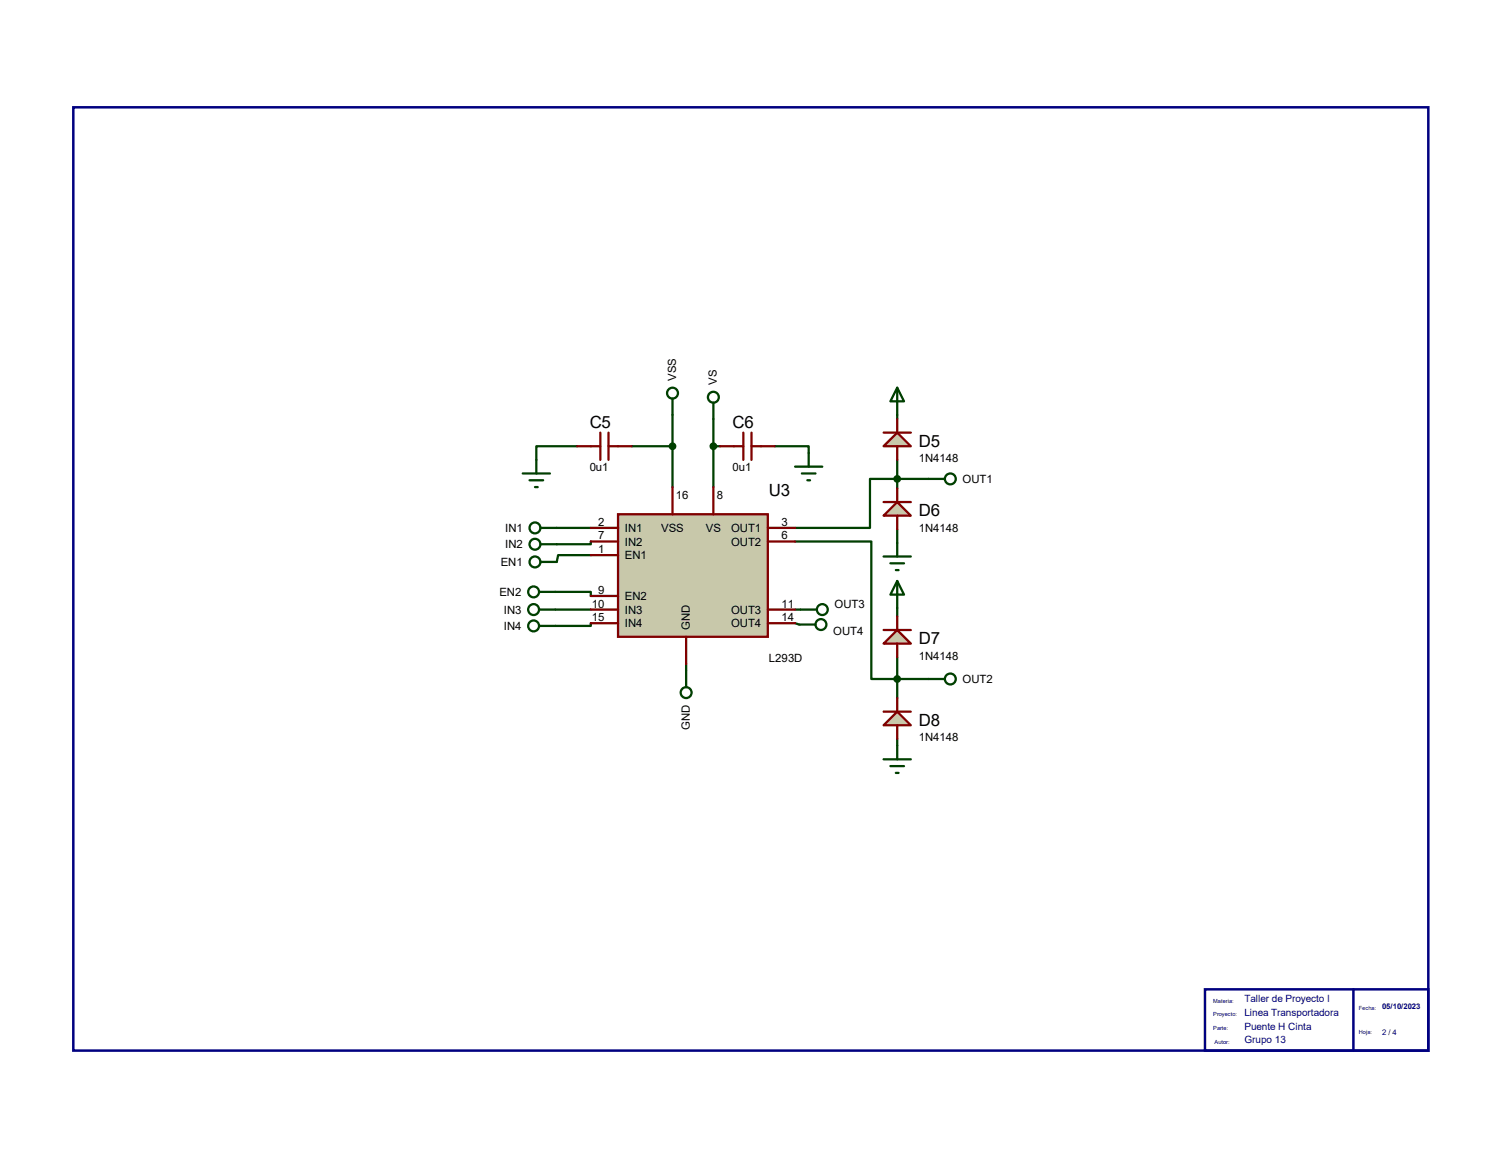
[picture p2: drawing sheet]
<svg xmlns="http://www.w3.org/2000/svg" width="279mm" height="216mm" viewBox="0 0 279 216" stroke-linecap="round" stroke-linejoin="round" font-family="sans-serif">
<g fill="none" stroke="#004000" stroke-width=".42">
<path d="M125.4 77.4v13.5M133.1 78.2v12.7M167.3 72.3l1.3 2.6h-2.5zM167.3 72.3v5.9M103.8 98.5h6.4M107.7 83.3h-7.7v2.5M117.8 83.3h7.6M133.1 83.3h1.2M144.5 83.3h6.3v1.2M167.3 85.8v5.3M167.3 98.8v5M173.2 89.4h-10.9v9.1h-14"/>
<path d="M103.6 110.4h6.6v.8M103.6 113.7h6.6M110.2 101v.6h-6.4M110.2 103.6h-6.1l-.3 1.3M110.2 116.3v.5h-6.6M148.3 101h14.2v25.7h10.7M148.3 113.7h1M148.3 116.3l.8 .2M164.8 103.8h5.1M166.1 105.1h2.5M167.1 106.4h.5M167.3 108.4l1.3 2.6h-2.5z"/>
<path d="M167.3 108.4v6.6M128 123.9v1.3M167.3 122.6v7.7M167.3 137.9v3.8M164.8 141.7h5.1M166.1 143h2.5M167.1 144.2h.5"/>
</g>
<path d="M115.3 96h27.9v22.8h-27.9z" fill="#c8c8aa" stroke="#800000" stroke-width=".42"/>
<g fill="none" stroke="#800000" stroke-width=".42">
<path d="M110.2 98.5h5.1M125.4 90.9v5.1M133.1 90.9v5.1M143.2 98.5h5.1M110.2 101h5.1M110.2 113.7h5.1M110.2 116.3h5.1M110.2 103.6h5.1M110.2 111.2h5.1M128 118.8v5.1M143.2 101h5.1M143.2 113.7h5.1"/>
<path d="M143.2 116.3h5.1"/>
</g>
<path d="M167.3 80.7l2.6 2.6h-5.1z" fill="#c8c8aa" stroke="#800000" stroke-width=".42"/>
<path d="M167.3 78.2v2.5M164.8 80.7h5.1M167.3 83.3v2.5" fill="none" stroke="#800000" stroke-width=".42"/>
<path d="M167.3 93.7l2.6 2.5h-5.1z" fill="#c8c8aa" stroke="#800000" stroke-width=".42"/>
<path d="M164.8 93.7h5.1M167.3 91.1v2.6M167.3 96.2v2.6" fill="none" stroke="#800000" stroke-width=".42"/>
<path d="M167.3 117.6l2.6 2.5h-5.1z" fill="#c8c8aa" stroke="#800000" stroke-width=".42"/>
<path d="M164.8 117.6h5.1M167.3 115v2.6M167.3 120.1v2.5" fill="none" stroke="#800000" stroke-width=".42"/>
<path d="M167.3 132.8l2.6 2.5h-5.1z" fill="#c8c8aa" stroke="#800000" stroke-width=".42"/>
<path d="M107.7 83.3h4.3M112 80.7v5.1M113.5 80.7v5.1M113.5 83.3h4.3M134.3 83.3h4.3M138.6 80.7v5.1M140.2 83.3h4.3M140.2 80.7v5.1M164.8 132.8h5.1M167.3 130.3v2.5M167.3 135.3v2.6" fill="none" stroke="#800000" stroke-width=".42"/>
<g fill="#004000" stroke="#004000" stroke-width=".42">
<circle cx="125.4" cy="83.3" r=".51"/>
<circle cx="133.1" cy="83.3" r=".51"/>
<circle cx="167.3" cy="89.4" r=".51"/>
<circle cx="167.3" cy="126.7" r=".51"/>
</g>
<g fill="none" stroke="#004000" stroke-width=".42">
<path d="M125.4 74.4v3M133.1 75.1v3.1M97.5 88.3h5.1M98.8 89.6h2.5M99.8 90.9h.5M100 85.8v2.5M100.8 98.5h3M148.3 87.1h5.1M149.6 88.3h2.5M150.6 89.6h.5M150.8 84.5v2.6M173.2 89.4h3"/>
<path d="M100.5 110.4h3.1M100.5 113.7h3.1M100.5 116.8h3.1M100.8 101.6h3M100.8 104.9h3M149.1 116.5h3M149.3 113.7h3.1M128 125.2v3M173.2 126.7h3"/>
<circle cx="125.4" cy="73.4" r="1.02"/>
<circle cx="133.1" cy="74.1" r="1.02"/>
<circle cx="99.8" cy="98.5" r="1.02"/>
<circle cx="177.2" cy="89.4" r="1.02"/>
<circle cx="99.5" cy="113.7" r="1.02"/>
<circle cx="99.5" cy="116.8" r="1.02"/>
<circle cx="99.5" cy="110.4" r="1.02"/>
<circle cx="99.8" cy="104.9" r="1.02"/>
<circle cx="99.8" cy="101.6" r="1.02"/>
<circle cx="153.1" cy="116.5" r="1.02"/>
<circle cx="153.4" cy="113.7" r="1.02"/>
<circle cx="128" cy="129.2" r="1.02"/>
<circle cx="177.2" cy="126.7" r="1.02"/>
</g>
<path d="M13.7 20h252.7v176h-252.7zM224.7 184.6h41.7v11.4h-41.7zM252.4 184.6v11.4" fill="none" stroke="#000080" stroke-width=".47"/>
<g font-size="3.1">
<text x="110" y="79.8">C5</text>
<text x="136.7" y="79.8">C6</text>
<text x="171.4" y="83.4">D5</text>
<text x="143.4" y="92.5">U3</text>
<text x="171.4" y="96.3">D6</text>
<text x="171.4" y="120.2">D7</text>
<text x="171.4" y="135.4">D8</text>
</g>
<g font-size="2.1">
<text x="126.1" y="71.1" transform="rotate(-90 126.1 71.1)">VSS</text>
<text x="133.7" y="71.8" transform="rotate(-90 133.7 71.8)">VS</text>
<text x="110" y="88">0u1</text>
<text x="136.7" y="88">0u1</text>
<text x="171.4" y="86.3">1N4148</text>
<text x="126.1" y="93">16</text>
<text x="133.7" y="93">8</text>
<text x="179.5" y="90.1">OUT1</text>
<text x="94.2" y="99.3">IN1</text>
<text x="111.5" y="98.1">2</text>
<text x="111.5" y="100.7">7</text>
<text x="116.5" y="99.3">IN1</text>
<text x="116.5" y="101.8">IN2</text>
<text x="123.3" y="99.2">VSS</text>
<text x="131.7" y="99.2">VS</text>
<text x="136.4" y="99.3">OUT1</text>
<text x="136.4" y="101.8">OUT2</text>
<text x="145.8" y="98.1">3</text>
<text x="145.8" y="100.7">6</text>
<text x="171.4" y="99.2">1N4148</text>
<text x="93.4" y="105.6">EN1</text>
<text x="94.2" y="102.3">IN2</text>
<text x="111.5" y="103.2">1</text>
<text x="116.5" y="104.4">EN1</text>
<text x="93.1" y="111.2">EN2</text>
<text x="110.4" y="113.4">10</text>
<text x="111.5" y="110.8">9</text>
<text x="116.5" y="112">EN2</text>
<text x="145.8" y="113.4">11</text>
<text x="155.7" y="113.4">OUT3</text>
<text x="94" y="114.5">IN3</text>
<text x="94" y="117.6">IN4</text>
<text x="110.4" y="115.9">15</text>
<text x="116.5" y="114.5">IN3</text>
<text x="116.5" y="117.1">IN4</text>
<text x="128.7" y="117.6" transform="rotate(-90 128.7 117.6)">GND</text>
<text x="136.4" y="114.5">OUT3</text>
<text x="136.4" y="117.1">OUT4</text>
<text x="145.8" y="115.9">14</text>
<text x="155.4" y="118.5">OUT4</text>
<text x="143.4" y="123.5">L293D</text>
<text x="171.4" y="123.1">1N4148</text>
<text x="179.5" y="127.5">OUT2</text>
<text x="128.7" y="136.2" transform="rotate(-90 128.7 136.2)">GND</text>
<text x="171.4" y="138.3">1N4148</text>
</g>
<g font-size="1.9" fill="#000080">
<text x="232.1" y="187">Taller de Proyecto I</text>
<text x="232.1" y="189.6">Linea Transportadora</text>
<text x="232.1" y="192.2">Puente H Cinta</text>
<text x="232.1" y="194.7">Grupo 13</text>
</g>
<g font-size="1.4" fill="#000080">
<text x="257.8" y="188.3">05/10/2023</text>
<text x="257.8" y="193.1">2 / 4</text>
</g>
<g font-size="1.1" fill="#000080">
<text x="226.3" y="189.7">Proyecto:</text>
<text x="226.3" y="187.1">Materia:</text>
<text x="253.4" y="188.4">Fecha:</text>
<text x="226.3" y="192.2">Parte:</text>
<text x="226.5" y="194.7">Autor:</text>
<text x="253.4" y="193">Hoja:</text>
</g>
</svg>
